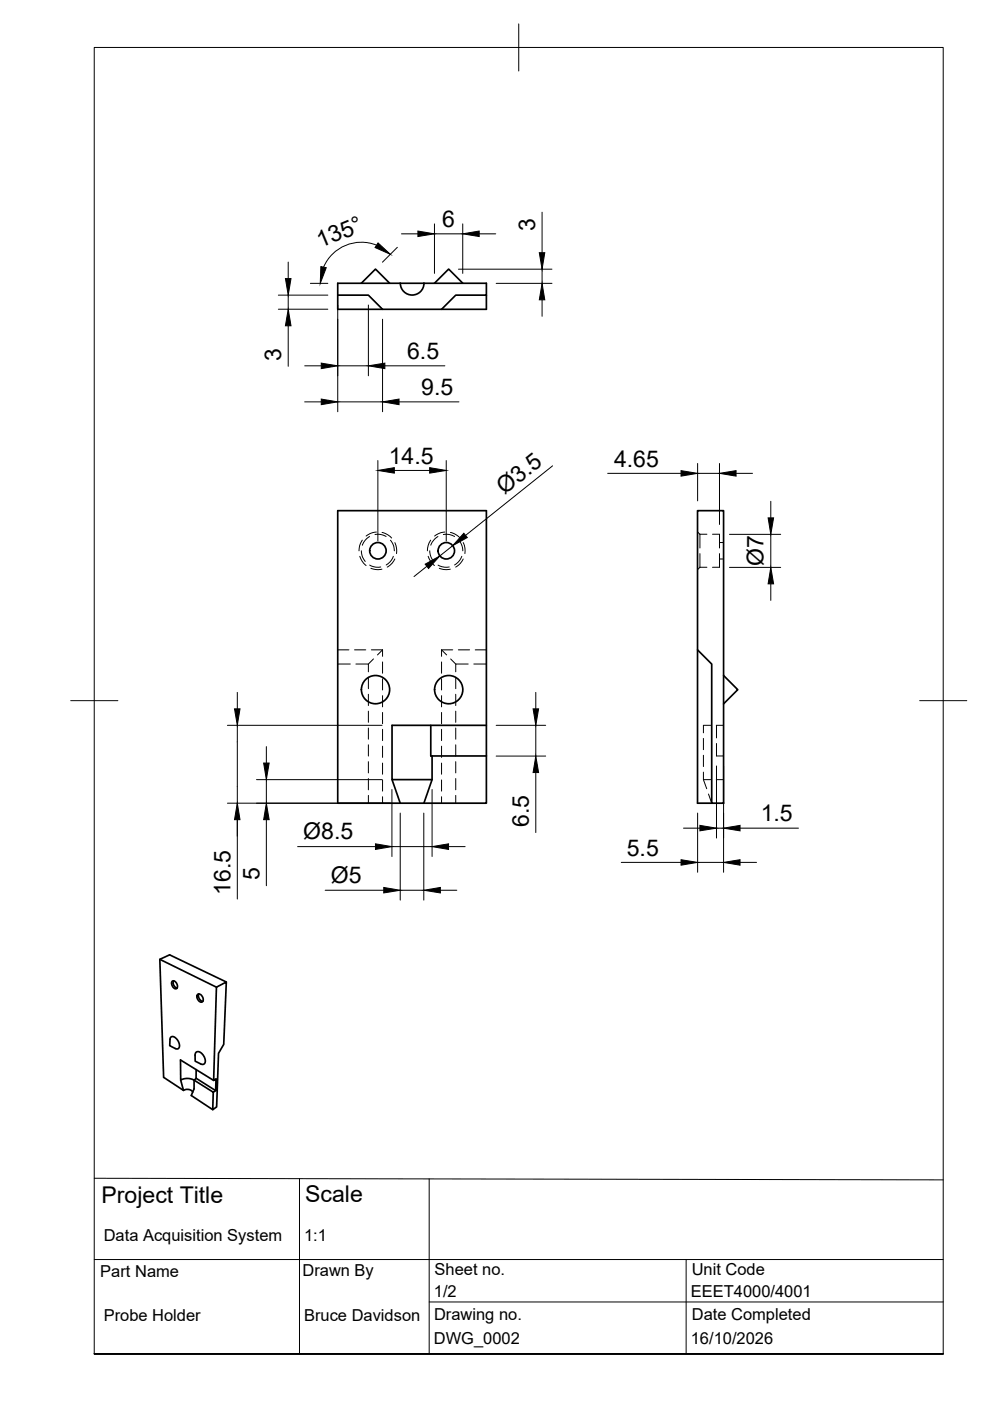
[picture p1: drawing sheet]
<svg xmlns="http://www.w3.org/2000/svg" width="210mm" height="297mm" viewBox="0 0 210 297" stroke-linecap="round" stroke-linejoin="round" font-family="sans-serif">
<!-- layer: Visible -->
<g fill="none" stroke="#000" stroke-width=".36">
<path d="M71.6 62.6h6.5l3 3h12.5l3-3h6.5v-2.5h-31.5v5.5h9.5M76.6 60.1l3-3 3 3M84.9 60a2.51 2.51 0 0 0 2.5 2.6 2.51 2.51 0 0 0 2.5-2.6M92.1 60.1l3-3 3 3M103.1 62.6v3h-9.5M71.6 108.3h31.5v62h-31.5zM147.9 108.3h5.5v62h-2.5v-29.5l-3-3zM147.9 137.8v32.5h3M91.3 153.8v6.5h.3v5M103.1 153.8h-20v11.5h8.5l-1.7 5M153.4 143.2l3 3-3 3M83.1 165.3l1.8 5"/>
<path d="M91.6 160.3h11.5M33.9 203.4l12 5.9M36.2 219.9a1.38 1.38 0 0 1 1.7 1.2 .78 .78 0 0 1 .2 .8 .78 .78 0 0 1-.8 .5l-1.3-.7 .1-1.5zM36.6 208a.98 .98 0 0 1 .9 .6 .98 .98 0 0 1-.2 1 1.1 1.1 0 0 1-.7-1.6zM36.8 207.9a1.18 1.18 0 0 0 .7 1.6M42 210.8a1 1 0 0 1 .9 .6 1 1 0 0 1-.1 1.1 1.11 1.11 0 0 1-.8-1.7zM42.2 210.7a1.21 1.21 0 0 0 .8 1.6M45.9 209.3l2.1-1.1-.6 13.2-1.1 1.9-.4 11.4-.8 .6 .1-3.7 .5-.4 .1-2.5-.5 .4zM48 208.2l-12-5.8-2.1 1 .8 25 4.2 2.8a1.45 1.45 0 0 1 2 .3M38.3 229l.6 2.2M41.1 229l4.1 2.6M41.2 229a2.89 2.89 0 0 0-2.9 0v-4.3l7 4.4"/>
<path d="M41.5 223.1a1.28 1.28 0 0 1 1.8 1 .96 .96 0 0 1-.4 1.6l-1.5-.7v-1.3zM41.6 228.6l-.5 .4v1.9l-.5 1.4 4.5 3M41.6 226.8v1.8l4.1 2.6"/>
<circle cx="80.1" cy="116.8" r="1.75"/>
<circle cx="94.6" cy="116.8" r="1.75"/>
<circle cx="79.6" cy="146.2" r="3"/>
<circle cx="95.1" cy="146.2" r="3"/>
</g>
<!-- layer: Hidden -->
<g fill="none" stroke="#000" stroke-width=".21">
<path d="M76.3 117.9l.5 1 .8 1M76.6 116.8v.2a3.1 3.1 0 0 0 .8 2M76.8 114.5v.1a3.6 3.6 0 0 0-.7 2.2M78.4 113.8l-1 .8-.6 1M78.4 119.8l1.3 .5 1-.1M79.5 113.3h.2a3.3 3.3 0 0 1 2.2 .5M79.8 112.8l-1.4 .3-.8 .6M81 112.9l1.3 .5 .7 .7M82.8 114.5l.2 .3a3.2 3.2 0 0 1 .6 2M83.4 117.9l-.4 .9-1.1 1M83.7 115l.1 .1a4.1 4.1 0 0 1 .3 2.3M83.7 118.5a3.7 3.7 0 0 1-1.6 1.7"/>
<path d="M90.8 117.9l.4 1 .9 1M91.1 116.8v.2a3.5 3.5 0 0 0 .8 2M91.3 114.5l-.1 .1a4 4 0 0 0-.6 2.2M92.9 113.8l-1 .8-.6 1M92.9 119.8l1.3 .5 1-.1M94 113.3h.2a3.4 3.4 0 0 1 2.2 .5M94.3 112.8l-.8 .1-1.4 .8M95.5 112.9l1.3 .5 .8 .7M97.3 114.5l.2 .3a3.4 3.4 0 0 1 .6 2M97.9 117.9l-.4 .9-1.1 1M98.2 115l.1 .1a4.1 4.1 0 0 1 .3 2.3M98.2 118.5a3.7 3.7 0 0 1-1.6 1.7"/>
<path d="M147.9 112.8l.5 .5M148.4 113.3v2.9M148.4 117.4v2.9M148.4 113.3h1.5M151.1 113.3h1.4v2.9M152.5 117.4v2.9h-1.4M152.5 115h.9M152.5 118.5h.9M71.6 137.8h2.4M75.2 137.8h2.4M78.6 120.5l.9 .2h1.5M78.7 137.8h2.4"/>
<path d="M79.2 139.7l-1.1 1.1M81.1 137.8l-1.1 1.1M81.1 137.8v1.4M93.1 120.5l.9 .2h1.5M93.6 137.8h2.4M93.6 137.8v1.4M93.6 137.8l1.1 1.1M95.5 139.7l1.1 1.1M97.2 137.8h2.4M100.8 137.8h2.3M148.4 120.3h1.5M148.4 120.3l-.5 .5"/>
<path d="M71.6 140.8h2.7M75.5 140.8h2.6v1.6M78.1 143.6v2.4M78.1 147.2v2.4M78.1 150.8v2.3M78.1 154.4v2.3M78.1 157.9v2.4M81.1 140.3v2.4M81.1 143.9v2.4M81.1 147.5v2.4M81.1 151.1v2.3M81.1 154.6v2.4"/>
<path d="M81.1 158.2v2.4M93.6 140.3v2.4M93.6 143.9v2.4M93.6 147.5v2.4M93.6 151.1v2.3M93.6 154.6v2.4M93.6 158.2v2.4M96.6 143.6v2.4M96.6 147.2v2.4M96.6 150.8v2.3M96.6 154.4v2.3M96.6 157.9v2.4"/>
<path d="M99.3 140.8h-2.7v1.6M100.5 140.8h2.6M149.1 156.6v2.3M150.7 153.8h-1.6v1.6M151.9 153.8h1.5M151.9 157.6v2.7h1.5M151.9 153.8v2.6M78.1 161.5v2.4M78.1 165.1v2.4M78.1 168.6v1.7M81.1 161.8v2.4M81.1 165.4v2.3"/>
<path d="M81.1 168.9v1.4M93.6 161.8v2.4M93.6 165.4v2.3M93.6 168.9v1.4M96.6 161.5v2.4M96.6 165.1v2.4M96.6 168.6v1.7M149.1 165.3h1.6M149.1 160.1v2.4M149.1 163.7v1.6M149.1 165.3l.7 1.9M150.2 168.3l.7 2"/>
<path d="M151.9 165.3h1.5"/>
</g>
<!-- layer: BORDER -->
<path d="M20 10.1h180v276.9h-180zM110 5.1v10M15 148.6h10M195 148.6h10" fill="none" stroke="#000" stroke-width=".21"/>
<!-- layer: TITLEBLOCK -->
<path d="M20 249.8l180 .4M63.5 249.9v37M91 249.9v37M20 267h180M91 276h109M145.5 267v20M20 287h180h-180" fill="none" stroke="#000" stroke-width=".21"/>
<!-- layer: FD_Dimensions -->
<g fill="none" stroke="#000" stroke-width=".21">
<path d="M61.1 55.6v3.5M79.8 52a8.7 8.7 0 0 0-11.2 4.6M84.2 52.4l-3.1 3.2M85.1 49.6h3.5M92.1 47.5v10.5M92.1 49.6h6M97.2 57.1h19.8M98.1 47.5v10.5M101.6 49.6h3.5M114.9 45v8.6M114.9 57.1v3M59 62.6h10.5"/>
<path d="M59 65.6h10.5M61.1 62.6v3M61.1 69.1v8.6M64.6 77.6h3.5M65.8 60.1h3.7M71.6 64.7v22.6M71.6 77.6h6.5M78.1 64.7v15M81.1 67.7v19.6M81.6 77.6h12.7M105.2 60.1h11.8M114.9 63.6v3.5"/>
<path d="M64.6 85.2h3.5M71.6 85.2h9.5M80.1 97.6v17.1M83.6 99.7h7.5M84.6 85.2h12.7M94.6 97.6v17.1M117.2 98.8l-18.5 14.7M147.9 98.3v7.9M152.5 98.3v12.9M96 115.7l-2.8 2.2M128.8 100.4h15.6M147.9 100.4h4.6"/>
<path d="M154.7 113.3h10.8M156.1 100.4h3.5M163.4 106.3v3.5M163.4 113.3v7M90.5 120.1l-2.7 2.1M154.7 120.3h10.8M163.4 123.8v3.5M48.2 153.8h32.8M50.3 146.8v3.5M50.3 153.8v36.8M56.5 158.3v3.5M105.2 153.8h10.5"/>
<path d="M113.6 146.8v3.5M113.6 153.8v6.5M48.2 170.3h34.6M54.4 165.3h26.6M56.5 165.3v5M56.5 173.8v14M63.1 179.5h16.5M83.1 167.4v14.2M83.1 179.5h8.5M84.9 172.4v18.4M89.9 172.4v18.4M91.6 167.4v14.2"/>
<path d="M95.1 179.5h3.5M105.2 160.3h10.5M113.6 163.8v12.7M144.9 175.6h3.5M147.9 172.4v12.5M151.9 162.4v15.3M151.9 175.6h1.5M153.4 162.4v22.5M156.9 175.6h12.4M68.9 188.8h12.5M84.9 188.8h5M93.4 188.8h3.5"/>
<path d="M131.7 182.8h12.7M147.9 182.8h5.5M156.9 182.8h3.5"/>
</g>
<g fill="#000" stroke="#000" stroke-width=".21">
<path d="M60.5 59.1h1.2l-.6 3.5zM68 56.5l1.2 .3-1.3 3.3zM80.2 51.5l2.6 2.4-3.3-1.4zM88.6 49l3.5 .6-3.5 .6zM98.1 49.6l3.5-.6v1.2zM114.3 53.6h1.2l-.6 3.5zM61.1 65.6l.6 3.5h-1.2zM68.1 77l3.5 .6-3.5 .6zM78.1 77.6l3.5-.6v1.2zM114.9 60.1l.6 3.5h-1.2zM68.1 84.6l3.5 .6-3.5 .6zM80.1 99.7l3.5-.5v1.1z"/>
<path d="M81.1 85.2l3.5-.6v1.2zM91.1 99.2l3.5 .5-3.5 .6zM144.4 99.8l3.5 .6-3.5 .6zM152.5 100.4l3.6-.6v1.2zM90.1 119.6l3.1-1.7-2.3 2.6zM98.3 113.1l.8 .9-3.1 1.7zM162.9 109.8h1.1l-.6 3.5zM163.4 120.3l.6 3.5h-1.1zM49.7 150.3h1.2l-.6 3.5zM113 150.3h1.2l-.6 3.5zM50.3 170.3l.6 3.5h-1.2zM55.9 161.8h1.2l-.6 3.5z"/>
<path d="M56.5 170.3l.6 3.5h-1.2zM79.6 178.9l3.5 .6-3.5 .6zM91.6 179.5l3.5-.6v1.2zM113.6 160.3l.6 3.5h-1.2zM148.4 175l3.5 .6-3.5 .6zM153.4 175.6l3.5-.6v1.2zM81.4 188.2l3.5 .6-3.5 .5zM89.9 188.8l3.5-.6v1.1zM144.4 182.3l3.5 .5-3.5 .6zM153.4 182.8l3.5-.5v1.1z"/>
</g>
<g font-size="4.9">
<text x="67.9" y="52.6" transform="rotate(-22 67.9 52.6)">135°</text>
<text x="93.8" y="48.1">6</text>
<text x="113.5" y="48.9" transform="rotate(-90 113.5 48.9)">3</text>
<text x="59.6" y="76.5" transform="rotate(-90 59.6 76.5)">3</text>
<text x="86.3" y="76.1">6.5</text>
<text x="89.3" y="83.7">9.5</text>
<text x="82.4" y="98.3">14.5</text>
<text x="130.2" y="98.9">4.65</text>
<text x="107" y="105" transform="rotate(-39 107 105)">Ø3.5</text>
<text x="161.9" y="120" transform="rotate(-90 161.9 120)">Ø7</text>
<text x="64.3" y="178">Ø8.5</text>
<text x="112.1" y="175.3" transform="rotate(-90 112.1 175.3)">6.5</text>
<text x="161.3" y="174.1">1.5</text>
<text x="132.9" y="181.4">5.5</text>
<text x="48.9" y="189.7" transform="rotate(-90 48.9 189.7)">16.5</text>
<text x="55" y="186.6" transform="rotate(-90 55 186.6)">5</text>
<text x="70.1" y="187.2">Ø5</text>
<text x="21.5" y="255">Project Title</text>
<text x="64.7" y="254.8">Scale</text>
</g>
<g font-size="3.5">
<text x="22" y="263">Data Acquisition System</text>
<text x="64.5" y="263">1:1</text>
<text x="21.3" y="270.8">Part Name</text>
<text x="64.1" y="270.5">Drawn By</text>
<text x="92" y="275">1/2</text>
<text x="92.1" y="270.3">Sheet no.</text>
<text x="146.5" y="275">EEET4000/4001</text>
<text x="146.7" y="270.3">Unit Code</text>
<text x="22" y="280">Probe Holder</text>
<text x="64.5" y="280">Bruce Davidson</text>
<text x="92" y="279.9">Drawing no.</text>
<text x="146.7" y="279.8">Date Completed</text>
<text x="92" y="285.1">DWG_0002</text>
<text x="146.5" y="285.1">16/10/2026</text>
</g>
</svg>
